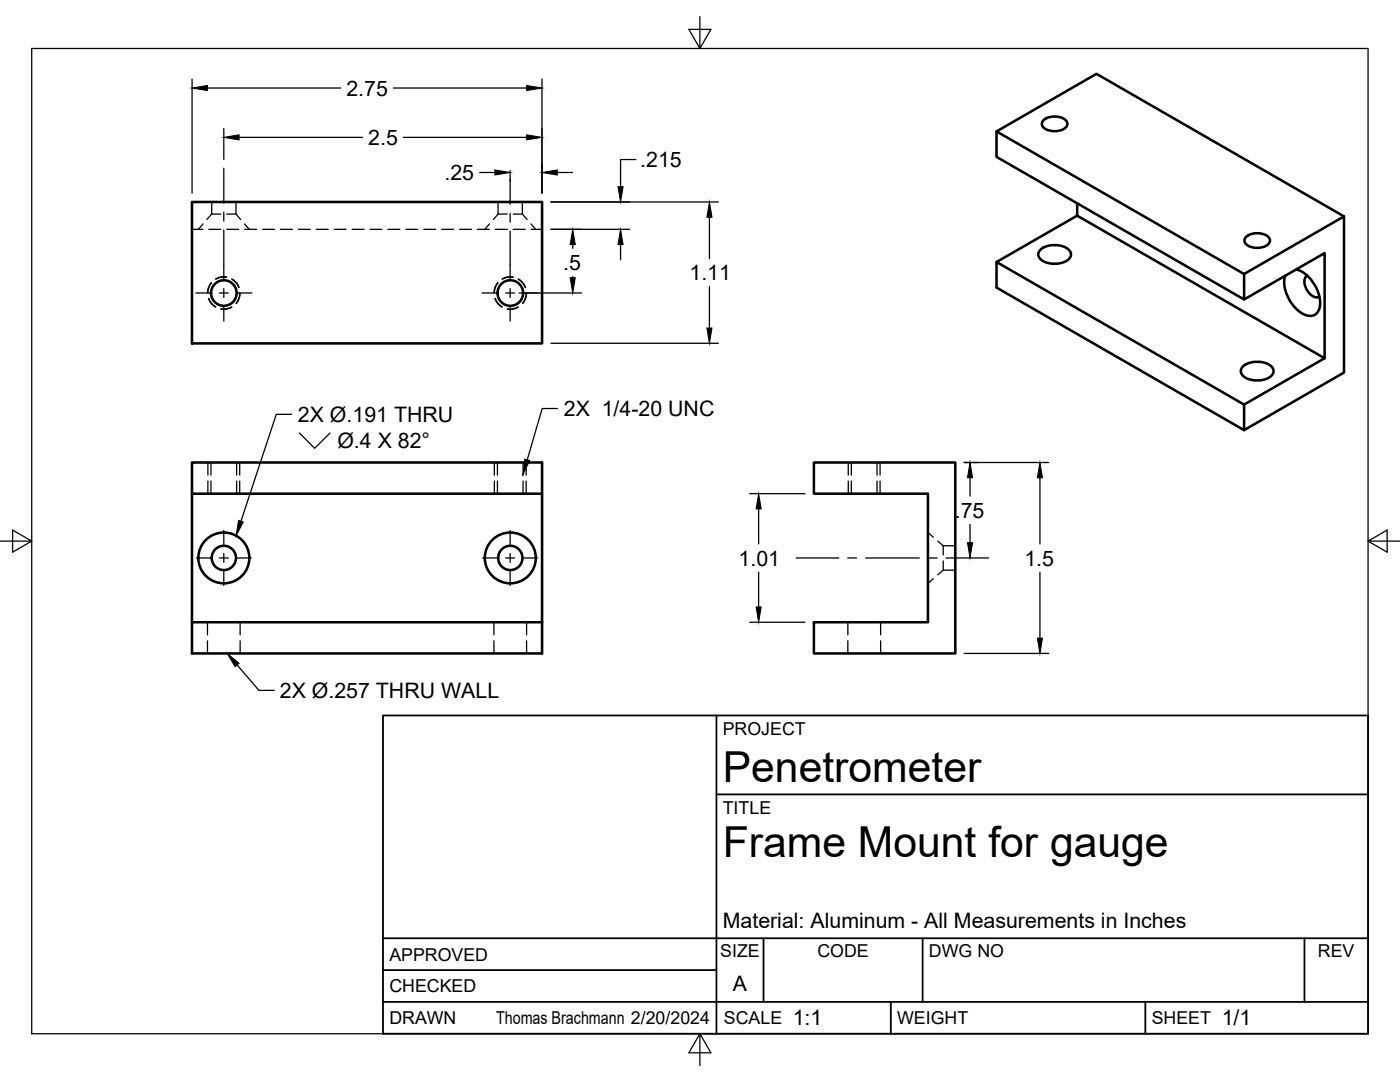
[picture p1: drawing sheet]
<svg xmlns="http://www.w3.org/2000/svg" width="279mm" height="216mm" viewBox="0 0 279 216" stroke-linecap="round" stroke-linejoin="round" font-family="sans-serif">
<!-- layer: Visible -->
<g fill="none" stroke="#000" stroke-width=".51">
<path d="M198.9 26.2v5.1l49.4 28.5M208.3 24a3.5 3.5 0 0 1 4.6 .3 1.28 1.28 0 0 1-1.2 1.7 3.4 3.4 0 0 1-3.7-.9v-.8zM38.3 40.3h69.9v28.2h-69.9zM198.9 52.3v5.1l49.4 28.4M207.7 49.8a4.6 4.6 0 0 1 5.9 .4 1.34 1.34 0 0 1-.8 1.9 4.9 4.9 0 0 1-5.1-.3 1.24 1.24 0 0 1 0-2zM215 40.6v2.4l49.4 28.5M215 43l-16.1 9.3 49.4 28.4M248.3 54.7l19.9-11.5v31.1l-19.9 11.5v-5.1l16.1-9.2v-21l-16.1 9.3zM248.7 47.3a3.5 3.5 0 0 1 4.7 .3 1.28 1.28 0 0 1-1.2 1.7 3.4 3.4 0 0 1-3.8-.9v-.8zM258.6 53.8a7.2 7.2 0 0 1 4.9 6.4 2.28 2.28 0 0 1-2.1 2.8 6.3 6.3 0 0 1-4.7-4.5 5.4 5.4 0 0 1-.2-3.5M260.9 55a1.65 1.65 0 0 0-.4 2.1 2.78 2.78 0 0 0 2.5 2.2l.3-.1M268.2 43.2l-49.4-28.5-19.9 11.5 49.4 28.5"/>
<path d="M248.1 73.1a4.6 4.6 0 0 1 5.9 .3 1.34 1.34 0 0 1-.8 2 4.9 4.9 0 0 1-5.1-.4 1.24 1.24 0 0 1 0-1.9zM38.3 98.5v25.7h69.9M108.2 98.5h-69.9v-6.2h69.9v31.9M162.4 92.3h28.2v38.1h-28.2v-6.2h22.8v-25.7h-22.8zM38.3 124.2v6.2h69.9v-6.2"/>
<circle cx="44.7" cy="58.5" r="2.55"/>
<circle cx="101.8" cy="58.5" r="2.55"/>
<circle cx="44.7" cy="111.3" r="5.1"/>
<circle cx="44.7" cy="111.3" r="2.42"/>
<circle cx="101.8" cy="111.3" r="5.1"/>
<circle cx="101.8" cy="111.3" r="2.42"/>
</g>
<!-- layer: Hidden -->
<g fill="none" stroke="#000" stroke-width=".25">
<path d="M38.3 45.8h2.2M40.5 44.7l-.9 1.1M41.6 59.6a3 3 0 0 0 1.4 1.7M41.7 59.5a2.99 2.99 0 0 0 1.4 1.7M41.7 45.8h2.4M42.2 56.4l-.2 .2a3.1 3.1 0 0 0-.6 1.9M42.2 42.7h1.9M42.2 56.4l-.1 .2a3.3 3.3 0 0 0-.6 1.9M42.2 42.7l-.9 1.1M42.2 40.3v2.4M45.2 55.4h-1.4l-.7 .3M45.2 55.3v-.1a3.2 3.2 0 0 0-2.2 .4"/>
<path d="M45.3 42.7h1.8M45.3 45.8h2.3M46.2 55.7a3.1 3.1 0 0 1 1.4 1.7M46.3 55.7l1 .9 .4 .8M47.1 42.7l.9 1.1M47.1 40.3v2.4M47.8 58.5l-.2 1.2-.5 .8M47.9 58.5a3.2 3.2 0 0 1-.7 2.1M48.8 44.7l.9 1.1M48.8 45.8h2.4M52.4 45.8h2.4M56 45.8h2.4"/>
<path d="M59.5 45.8h2.4M63.1 45.8h2.4M66.7 45.8h2.4M70.3 45.8h2.3M73.9 45.8h2.3M77.4 45.8h2.4M81 45.8h2.4M84.6 45.8h2.4M88.1 45.8h2.4M91.7 45.8h2.4M95.3 45.8h2.4M97.7 44.7l-.9 1.1"/>
<path d="M98.8 59.6a3.1 3.1 0 0 0 1.4 1.7M98.8 59.5a3.1 3.1 0 0 0 1.4 1.7M98.8 45.8h2.4M99.3 56.4l-.1 .2a3.1 3.1 0 0 0-.6 1.9M99.4 42.7h1.8M99.4 56.4l-.1 .2a3.3 3.3 0 0 0-.6 1.9M99.4 42.7l-.9 1.1M99.4 40.3v2.4M102.4 55.4h-1.5l-.7 .3M102.4 55.3l-.1-.1a3.2 3.2 0 0 0-2.1 .4M102.4 42.7h1.8M102.4 45.8h2.4"/>
<path d="M103.4 55.7a3.1 3.1 0 0 1 1.4 1.7M103.5 55.7l1 .9 .4 .8M104.2 42.7l1 1.1M104.2 40.3v2.4M105 58.5v.2a2.98 2.98 0 0 1-.8 1.8M105.1 58.5a3.1 3.1 0 0 1-.8 2.1M106 44.7l.9 1.1M106 45.8h2.2M46.2 61.2a3.1 3.1 0 0 1-2.1 .4M46.3 61.3l-.2 .1a3.2 3.2 0 0 1-2 .3M103.4 61.2a3 3 0 0 1-2.1 .4M103.4 61.3l-.1 .1a3.2 3.2 0 0 1-2.1 .3"/>
<path d="M42.1 92.3v2.5M42.1 96v2.5M47.2 92.3v2.5M47.2 96v2.5M99.3 92.3v2.5M99.3 96v2.5M104.4 92.3v2.5M104.4 96v2.5M169.9 92.3v2.5M169.9 96v2.5M175 92.3v2.5M175 96v2.5"/>
<path d="M185.2 106.3l1.1 .9M186.3 115.5l-1.1 .9M187.2 108l1 .9M188.2 108.9v1.8M188.2 111.9v1.9M188.2 113.8l-1 .9M188.2 108.9h2.4M188.2 113.8h2.4M41.4 124.2v2.5M41.4 127.9v2.5M47.9 124.2v2.5M47.9 127.9v2.5"/>
<path d="M98.6 124.2v2.5M98.6 127.9v2.5M105.1 124.2v2.5M105.1 127.9v2.5M169.2 124.2v2.5M169.2 127.9v2.5M175.7 124.2v2.5M175.7 127.9v2.5"/>
</g>
<!-- layer: Hidden Narrow -->
<path d="M41.5 92.3v2.5M41.5 96v2.5M47.8 92.3v2.5M47.8 96v2.5M98.7 92.3v2.5M98.7 96v2.5M105 92.3v2.5M105 96v2.5M169.3 92.3v2.5M169.3 96v2.5M175.6 92.3v2.5M175.6 96v2.5" fill="none" stroke="#000" stroke-width=".25"/>
<!-- layer: Border -->
<path d="M6.3 9.7h266.7v196.6h-266.7zM139.7 3.3v6.4l2.2-3.8h-4.4l2.2 3.8M0 108h6.3l-3.8-2.2v4.4l3.8-2.2M273 108l3.8 2.2v-4.4l-3.8 2.2h6.4M139.7 206.3l-2.2 3.8h4.4l-2.2-3.8v6.3" fill="none" stroke="#000" stroke-width=".25"/>
<!-- layer: Titleblock -->
<path d="M76.4 142.8h196.6v63.5h-196.6zM143 158.5h130M143 142.8v63.5M76.4 199.9h196.6M76.4 193.6h66.6M76.4 187.2h196.6M152.4 187.2v12.7M177.8 199.9v6.4M184.1 187.2v12.7M228.6 199.9v6.4M260.3 187.2v12.7" fill="none" stroke="#000" stroke-width=".36"/>
<!-- layer: FD_Dimensions -->
<g fill="none" stroke="#000" stroke-width=".25">
<path d="M38.3 15.8v22.7M41.4 17.6h26.6M78.5 17.6h26.6M108.2 15.8v22.7M44.7 25.6v6.2M47.7 27.4h24.6M80.5 27.4h24.6M95.7 34.4h3.1M101.8 35.8v.4M111.2 34.4h3.1M126.9 31.8h-3.1v5.5M103.6 58.5h12.5"/>
<path d="M109.9 40.3h33.5M109.9 45.8h15.7M114.3 48.8v.8M114.3 55.2v.2M123.8 48.8v3.1M141.6 43.3v8.3M141.6 57.2v8.2M109.9 68.5h33.5M149.6 98.5h11.1M192.4 92.3h16.9M193.6 95.3v3.7M207.5 95.3v13.2"/>
<path d="M151.4 101.6v6.9M151.4 114.2v6.9M193.6 104.6v3.7M207.5 114.2v13.1M149.6 124.2h11.1M192.4 130.4h16.9"/>
</g>
<g fill="#000" stroke="#000" stroke-width=".2">
<path d="M38.3 17.6l3.1-.5v1zM105.1 17.1l3.1 .5-3.1 .5zM44.7 27.4l3-.5v1zM98.8 33.9l3 .5-3 .5zM105.1 26.9l3.1 .5-3.1 .5zM108.2 34.4l3-.5v1zM123.3 37.3h1.1l-.6 3zM114.3 45.8l.5 3h-1zM113.8 55.4h1l-.5 3.1zM123.8 45.8l.6 3h-1.1zM141.6 40.3l.5 3h-1zM141.1 65.4h1l-.5 3.1z"/>
<path d="M193.6 92.3l.5 3h-1zM207.5 92.3l.5 3h-1zM151.4 98.5l.5 3.1h-1zM193.1 108.3h1l-.5 3zM150.9 121.1h1l-.5 3.1zM207 127.3h1l-.5 3.1z"/>
</g>
<!-- layer: Smart Centers -->
<g fill="none" stroke="#000" stroke-width=".25">
<path d="M44.7 33.6v6.9M101.8 34.1v6.7M39.1 58.5h2.9M43.8 58.5h1.8M44.7 42.3v1.8M44.7 45.9v9.9M44.7 57.6v1.8M47.3 58.5h3M96.2 58.5h2.9M100.9 58.5h1.8M101.8 42.6v1.7M101.8 46.1v9.7"/>
<path d="M101.8 57.6v1.8M104.5 58.5h2.9M44.7 61.2v2.9M101.8 61.2v2.9M39.2 111.3h2.8M43.8 111.3h1.8M44.7 105.9v2.7M44.7 110.4v1.8M44.7 114v2.8M47.3 111.3h2.8M96.4 111.3h2.7M100.9 111.3h1.8"/>
<path d="M101.8 105.9v2.7M101.8 110.4v1.8M101.8 114v2.8M104.5 111.3h2.8M158.9 111.3h8.5M169.2 111.3h1.8M172.8 111.3h10.7M185.3 111.3h1.7M188.8 111.3h8.5"/>
</g>
<!-- layer: Hole Notes -->
<path d="M58.2 82.7h-3.1l-7 21.3M59.8 86.4l3 3.1 3-3.1M111.3 81.5h-3.1l-3 10.3" fill="none" stroke="#000" stroke-width=".25"/>
<path d="M104.7 91.6l1 .3-1.3 2.8zM47.6 103.8l1 .4-1.5 2.7z" fill="#000" stroke="#000" stroke-width=".2"/>
<!-- layer: Leaders -->
<path d="M45.3 130.4l2.4 2-.8 .6z" fill="#000" stroke="#000" stroke-width=".2"/>
<path d="M47.3 132.7l4.4 5.1h3" fill="none" stroke="#000" stroke-width=".25"/>
<g font-size="8.5">
<text x="144.3" y="156">Penetrometer</text>
<text x="144.3" y="171">Frame Mount for gauge</text>
</g>
<g font-size="4.3">
<text x="69.1" y="19.1">2.75</text>
<text x="73.5" y="28.9">2.5</text>
<text x="88.7" y="35.9">.25</text>
<text x="127.8" y="33.3">.215</text>
<text x="112.4" y="53.9">.5</text>
<text x="137.6" y="55.9">1.11</text>
<text x="112.5" y="83.1">2X 1/4-20 UNC</text>
<text x="59.5" y="84.3">2X Ø.191 THRU</text>
<text x="67.3" y="89.5">Ø.4 X 82°</text>
<text x="190.5" y="103.3">.75</text>
<text x="147.4" y="112.8">1.01</text>
<text x="204.4" y="112.8">1.5</text>
<text x="55.9" y="139.3">2X Ø.257 THRU WALL</text>
<text x="144.3" y="185.2">Material: Aluminum - All Measurements in Inches</text>
<text x="146.3" y="197.7">A</text>
<text x="158.2" y="204.6">1:1</text>
<text x="243.8" y="204.6">1/1</text>
</g>
<g font-size="3.5">
<text x="144.3" y="146.6">PROJECT</text>
<text x="144.3" y="162.3">TITLE</text>
<text x="77.7" y="191.7">APPROVED</text>
<text x="143.7" y="191">SIZE</text>
<text x="163.1" y="191">CODE</text>
<text x="185.4" y="191">DWG NO</text>
<text x="263" y="191">REV</text>
<text x="77.7" y="198">CHECKED</text>
<text x="77.7" y="204.4">DRAWN</text>
<text x="99" y="204.4">Thomas Brachmann 2/20/2024</text>
<text x="144.5" y="204.4">SCALE</text>
<text x="179" y="204.4">WEIGHT</text>
<text x="229.8" y="204.4">SHEET</text>
</g>
</svg>
